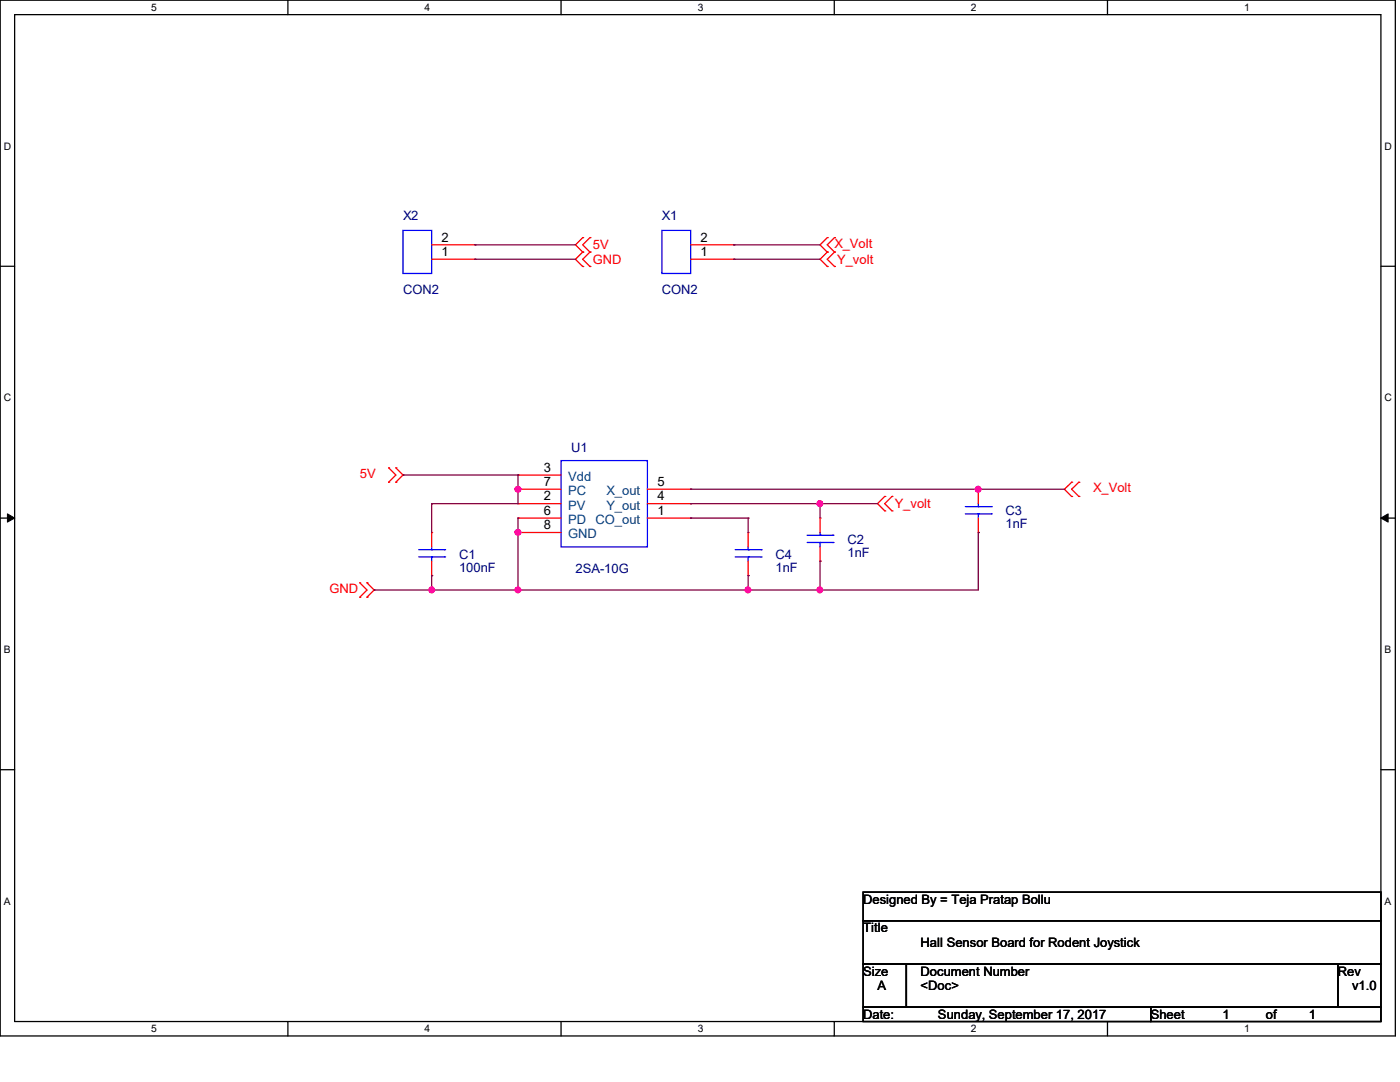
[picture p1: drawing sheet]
<svg xmlns="http://www.w3.org/2000/svg" width="279mm" height="216mm" viewBox="0 0 279 216" stroke-linecap="round" stroke-linejoin="round" font-family="sans-serif">
<path d="M0 0h278.5v206.7h-278.5zM2.9 2.9h272.7v200.9h-272.7z" fill="none" stroke="#000" stroke-width=".25"/>
<g fill="#fff">
<path d="M30.2 .3h1.1v2.3h-1.1z"/>
<path d="M30.2 204.1h1.1v2.3h-1.1z"/>
</g>
<path d="M57.4 0v2.9M57.4 203.8v2.9" fill="none" stroke="#000" stroke-width=".25"/>
<g fill="#fff">
<path d="M84.7 .3h1.1v2.3h-1.1z"/>
<path d="M84.7 204.1h1.1v2.3h-1.1z"/>
</g>
<path d="M112 0v2.9M112 203.8v2.9" fill="none" stroke="#000" stroke-width=".25"/>
<g fill="#fff">
<path d="M139.2 .3h1.1v2.3h-1.1z"/>
<path d="M139.2 204.1h1.1v2.3h-1.1z"/>
</g>
<path d="M166.5 0v2.9M166.5 203.8v2.9" fill="none" stroke="#000" stroke-width=".25"/>
<g fill="#fff">
<path d="M193.8 .3h1.1v2.3h-1.1z"/>
<path d="M193.8 204.1h1.1v2.3h-1.1z"/>
</g>
<path d="M221 0v2.9M221 203.8v2.9" fill="none" stroke="#000" stroke-width=".25"/>
<g fill="#fff">
<path d="M248.3 .3h1.1v2.3h-1.1z"/>
<path d="M248.3 204.1h1.1v2.3h-1.1z"/>
<path d="M.8 28h1.4v2.3h-1.4z"/>
<path d="M276.3 28h1.4v2.3h-1.4z"/>
<path d="M.8 78.2h1.4v2.3h-1.4z"/>
<path d="M276.3 78.2h1.4v2.3h-1.4z"/>
</g>
<path d="M0 53.1h2.9M275.6 53.1h2.9" fill="none" stroke="#000" stroke-width=".25"/>
<g fill="#fff">
<path d="M.8 128.5h1.3v2.2h-1.3z"/>
<path d="M276.3 128.5h1.3v2.2h-1.3z"/>
</g>
<path d="M0 103.4h2.9M275.6 103.4h2.9" fill="none" stroke="#000" stroke-width=".25"/>
<path d="M1.5 102.5l1.4 .9-1.4 .8zM275.6 103.4l1.4-.9v1.7z" fill="#000" stroke="#000" stroke-width=".2"/>
<g fill="#fff">
<path d="M.8 178.7h1.3v2.2h-1.3z"/>
<path d="M276.3 178.7h1.3v2.2h-1.3z"/>
</g>
<path d="M0 153.6h2.9M275.6 153.6h2.9M172.3 178h103.3v5.7h-103.3zM172.3 183.7h103.3v8.7h-103.3zM172.3 192.4h8.6v8.6h-8.6zM180.9 192.4h86.1v8.6h-86.1zM267 192.4h8.6v8.6h-8.6zM172.3 201h57.4v2.8h-57.4zM229.7 201h45.9v2.8h-45.9z" fill="none" stroke="#000" stroke-width=".25"/>
<g fill="none" stroke="#f00" stroke-width=".25">
<path d="M86.1 51.7h8.7M86.1 48.9h8.7M94.8 51.7h.1M94.8 48.9h.1M116.3 47.4h.1M116.3 50.3h.1M116.3 53.2h.1M116.3 47.4l-1.4 1.5 1.4 1.4M116.3 50.3l-1.4 1.4 1.4 1.5M117.7 50.3h.1M117.7 47.4h.1M117.7 53.2h.1"/>
<path d="M117.7 47.4l-1.4 1.5 1.4 1.4M117.7 50.3l-1.4 1.4 1.4 1.5M137.8 51.7h8.6M137.8 48.9h8.6M146.4 51.7h.1M146.4 48.9h.1M165.1 47.4h.1M165.1 50.3h.1M165.1 53.2h.1M165.1 47.4l-1.4 1.5 1.4 1.4M165.1 50.3l-1.4 1.4 1.4 1.5M166.5 50.3h.1"/>
<path d="M166.5 47.4h.1M166.5 53.2h.1M166.5 47.4l-1.4 1.5 1.4 1.4M166.5 50.3l-1.4 1.4 1.4 1.5M77.6 93.3h.1M77.6 96.2h.1M77.6 93.3l1.4 1.5-1.4 1.4M79 96.2h.1M79 93.3h.1M79 93.3l1.4 1.5-1.4 1.4M103.4 94.8h.1M103.4 97.6h.1"/>
<path d="M103.4 94.8h8.6M103.4 97.6h8.6M129.2 97.6h8.6M137.8 97.6h.1M176.6 99.1h.1M176.6 99.1l-1.5 1.4 1.5 1.4M178 99.1h.1M178 99.1l-1.4 1.4 1.4 1.4M195.2 97.6h.1M195.2 97.6v2.9M213.9 96.2h.1M213.9 99.1h.1"/>
<path d="M213.9 96.2l-1.5 1.4 1.5 1.5M215.3 99.1h.1M215.3 96.2h.1M215.3 96.2l-1.4 1.4 1.4 1.5M71.8 116.3h.1M71.8 119.2h.1M71.8 116.3l1.4 1.4-1.4 1.5M73.2 119.2h.1M73.2 116.3h.1M73.2 116.3l1.5 1.4-1.5 1.5M86.1 106.3h.1M86.1 114.9h.1"/>
<path d="M86.1 106.3v2.8M86.1 112v2.9M103.4 100.5h.1M103.4 103.4h.1M103.4 106.3h.1M103.4 100.5h8.6M103.4 103.4h8.6M103.4 106.3h8.6M129.2 100.5h8.6M129.2 103.4h8.6M137.8 100.5h.1M137.8 103.4h.1"/>
<path d="M149.3 106.3h.1M149.3 114.9h.1M149.3 106.3v2.8M149.3 112v2.9M163.7 103.4h.1M163.7 112h.1M163.7 103.4v2.9M163.7 109.1v2.9M176.6 101.9h.1M178 101.9h.1M195.2 106.3h.1M195.2 103.4v2.9"/>
</g>
<g fill="none" stroke="#00f" stroke-width=".25">
<path d="M80.4 46h5.7v8.6h-5.7zM132.1 46h5.7v8.6h-5.7zM112 91.9h17.2v17.2h-17.2zM83.6 111.1h5.1M83.6 109.7h5.1M86.1 109.7h.1M86.1 111.1h.1M86.1 109.1v.6M86.1 111.1v.9M88.7 111.1h.1M88.7 109.7h.1M146.7 111.1h5.2"/>
<path d="M146.7 109.7h5.2M149.3 109.7h.1M149.3 111.1h.1M149.3 109.1v.6M149.3 111.1v.9M151.9 111.1h.1M151.9 109.7h.1M161.1 108.2h5.1M161.1 106.8h5.1M163.7 106.8h.1M163.7 108.2h.1M163.7 106.3v.5"/>
<path d="M163.7 108.2v.9M166.2 108.2h.1M166.2 106.8h.1M192.7 102.5h5.1M192.7 101.1h5.1M195.2 101.1h.1M195.2 102.5h.1M195.2 100.5v.6M195.2 102.5v.9M197.8 102.5h.1M197.8 101.1h.1"/>
</g>
<g fill="none" stroke="#800040" stroke-width=".25">
<path d="M94.8 48.9h.1M94.8 51.7h.1M94.8 48.9h20.1M94.8 51.7h20.1M146.4 51.7h.1M146.4 48.9h.1M146.4 48.9h17.3M146.4 51.7h17.3M80.4 94.8h.1M80.4 94.8h23M103.4 94.8h.1M103.4 97.6h.1"/>
<path d="M103.4 94.8v5.7h-17.3M137.8 97.6h.1M137.8 97.6h74.6M195.2 97.6h.1M74.7 117.7h.1M86.1 100.5h.1M86.1 114.9h.1M86.1 117.7h.1M86.1 100.5v5.8M86.1 114.9v2.8M103.4 103.4h.1M103.4 106.3h.1"/>
<path d="M103.4 117.7h.1M103.4 103.4v14.3M137.8 100.5h.1M137.8 103.4h.1M137.8 100.5h37.3M137.8 103.4h11.5M149.3 103.4h.1M149.3 114.9h.1M149.3 117.7h.1M149.3 103.4v2.9M149.3 114.9v2.8M163.7 100.5h.1"/>
<path d="M163.7 112h.1M163.7 117.7h.1M163.7 100.5v2.9M163.7 112v5.7M195.2 106.3h.1M195.2 106.3v11.4h-120.5"/>
</g>
<g fill="#f0f" stroke="#f0f" stroke-width=".25">
<circle cx="103.4" cy="97.6" r=".56"/>
<circle cx="86.1" cy="117.7" r=".56"/>
<circle cx="103.4" cy="106.2" r=".56"/>
<circle cx="195.2" cy="97.6" r=".56"/>
<circle cx="163.6" cy="100.5" r=".56"/>
<circle cx="163.6" cy="117.7" r=".56"/>
<circle cx="149.3" cy="117.7" r=".56"/>
<circle cx="103.4" cy="117.7" r=".56"/>
</g>
<g font-size="2.6" fill="#000080">
<text x="80.4" y="44">X2</text>
<text x="132.1" y="44">X1</text>
<text x="80.4" y="58.6">CON2</text>
<text x="132.1" y="58.6">CON2</text>
<text x="114" y="90.2">U1</text>
<text x="200.7" y="102.8">C3</text>
<text x="200.7" y="105.4">1nF</text>
<text x="91.6" y="111.5">C1</text>
<text x="154.8" y="111.5">C4</text>
<text x="169.1" y="108.6">C2</text>
<text x="169.1" y="111.2">1nF</text>
<text x="91.6" y="114">100nF</text>
<text x="114.8" y="114.3">2SA-10G</text>
<text x="154.8" y="114">1nF</text>
</g>
<g font-size="2.6">
<text x="88.1" y="51.1">1</text>
<text x="88.1" y="48.2">2</text>
<text x="139.8" y="51.1">1</text>
<text x="139.8" y="48.2">2</text>
<text x="108.5" y="94.1">3</text>
<text x="108.5" y="99.9">2</text>
<text x="108.5" y="97">7</text>
<text x="131.2" y="97">5</text>
<text x="131.2" y="99.9">4</text>
<text x="108.5" y="102.7">6</text>
<text x="108.5" y="105.6">8</text>
<text x="131.2" y="102.7">1</text>
<text x="172.3" y="180.3">Designed By = Teja Pratap Bollu</text>
<text x="172.3" y="186.1">Title</text>
<text x="183.7" y="188.9">Hall Sensor Board for Rodent Joystick</text>
<text x="172.3" y="194.7">Size</text>
<text x="175.1" y="197.6">A</text>
<text x="183.7" y="194.7">Document Number</text>
<text x="183.7" y="197.6">&lt;Doc&gt;</text>
<text x="267" y="194.7">Rev</text>
<text x="269.8" y="197.6">v1.0</text>
<text x="172.3" y="203.3">Date:</text>
<text x="187.2" y="203.3">Sunday, September 17, 2017</text>
<text x="229.7" y="203.3">Sheet</text>
<text x="244" y="203.3">1</text>
<text x="252.6" y="203.3">of</text>
<text x="261.2" y="203.3">1</text>
</g>
<g font-size="2.6" fill="#f00">
<text x="118.3" y="49.7">5V</text>
<text x="118.3" y="52.6">GND</text>
<text x="166.5" y="49.4">X_Volt</text>
<text x="167.1" y="52.6">Y_volt</text>
<text x="71.8" y="95.4">5V</text>
<text x="178.6" y="101.4">Y_volt</text>
<text x="218.2" y="98.3">X_Volt</text>
<text x="65.8" y="118.3">GND</text>
</g>
<g font-size="2.6" fill="#004080">
<text x="113.4" y="96">Vdd</text>
<text x="113.4" y="101.7">PV</text>
<text x="113.4" y="98.8">PC</text>
<text x="121" y="101.7">Y_out</text>
<text x="121.1" y="98.8">X_out</text>
<text x="113.4" y="104.6">PD</text>
<text x="113.4" y="107.4">GND</text>
<text x="118.9" y="104.6">CO_out</text>
</g>
<g font-size="2.1">
<text x="30.2" y="2.2">5</text>
<text x="84.7" y="2.2">4</text>
<text x="139.2" y="2.2">3</text>
<text x="193.8" y="2.2">2</text>
<text x="248.3" y="2.2">1</text>
<text x=".8" y="29.8">D</text>
<text x="276.3" y="29.8">D</text>
<text x=".8" y="80.1">C</text>
<text x="276.3" y="80.1">C</text>
<text x=".8" y="130.3">B</text>
<text x="276.3" y="130.3">B</text>
<text x=".8" y="180.5">A</text>
<text x="276.3" y="180.5">A</text>
<text x="30.2" y="206">5</text>
<text x="84.7" y="206">4</text>
<text x="139.2" y="206">3</text>
<text x="193.8" y="206">2</text>
<text x="248.3" y="206">1</text>
</g>
</svg>
